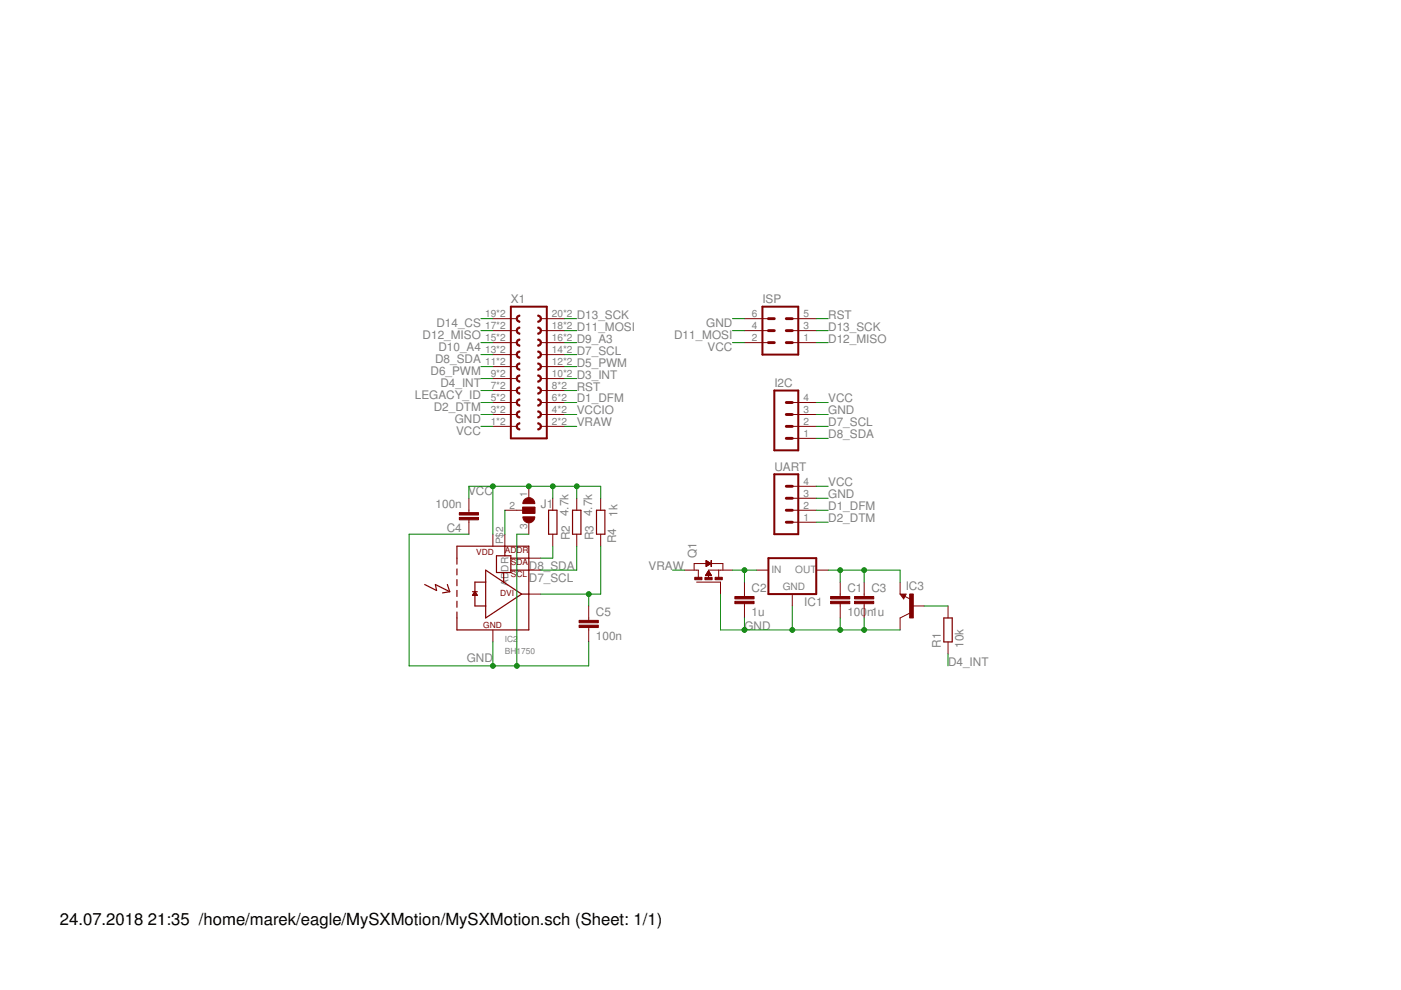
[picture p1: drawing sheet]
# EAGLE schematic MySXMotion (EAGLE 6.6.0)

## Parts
C1  100n  C-EUC0603  [C0603]
C2  1u  C-EUC0603  [C0603]
C3  1u  C-EUC0805  [C0805]
C4  100n  C-EUC0603  [C0603]
C5  100n  C-EUC0603  [C0603]
I2C  MA04-1  [MA04-1]
IC1  XC63FPM  [SOT23]
IC2  BH1750  [WSOF6]
IC3  -NPN-TO5  [TO5]
ISP  MA03-2  [MA03-2]
J1  SJ2W  [SJ_2]
Q1  PMOSSOT23  [SOT-23]
R1  10k  R-EU_R0603  [R0603]
R2  4.7k  R-EU_R0603  [R0603]
R3  4.7k  R-EU_R0603  [R0603]
R4  1k  R-EU_R0603  [R0603]
UART  MA04-1  [MA04-1]
X1  FE10-2  [FE10-2]

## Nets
D1_DFM: UART.2 X1.6 X1.P$6
D2_DTM: UART.1 X1.5 X1.P$5
D3_INT: X1.10 X1.P$10
D4_INT: R1.1 X1.9 X1.P$9
D5_PWM: X1.12 X1.P$12
D6_PWM: X1.11 X1.P$11
D7_SCL: I2C.2 IC2.P$6(SCL) R3.1 X1.14 X1.P$14
D8_SDA: I2C.1 IC2.P$4(SDA) R2.1 X1.13 X1.P$13
D9_A3: X1.16 X1.P$16
D10_A4: X1.15 X1.P$15
D11_MOSI: ISP.4 X1.18 X1.P$18
D12_MISO: ISP.1 X1.17 X1.P$17
D13_SCK: ISP.3 X1.20 X1.P$20
D14_CS: X1.19 X1.P$19
GND [power]: C1.2 C2.2 C3.2 C4.1 C5.2 I2C.3 IC1.1(GND) IC2.P$3(GND) IC3.3(C) ISP.6 J1.3 Q1.3(G) UART.3 X1.3 X1.P$3
LEGACY_ID: X1.7 X1.P$7
N$1: C5.1 IC2.P$5(DVI) R4.2
N$2: IC2.P$2(ADDR) J1.2
N$3: IC3.2(B) R1.2
N$4 [power]: C2.1 IC1.3(IN) Q1.2(S)
N$7 [power]: C1.1 C3.1 IC1.2(OUT) IC3.1(E)
RST: ISP.5 X1.8 X1.P$8
VCC [power]: C4.2 I2C.4 IC2.P$1(VCC) ISP.2 J1.1 R2.2 R3.2 R4.1 UART.4 X1.1 X1.P$1
VCCIO [power]: X1.4 X1.P$4
VRAW [power]: Q1.1(D) X1.2 X1.P$2
